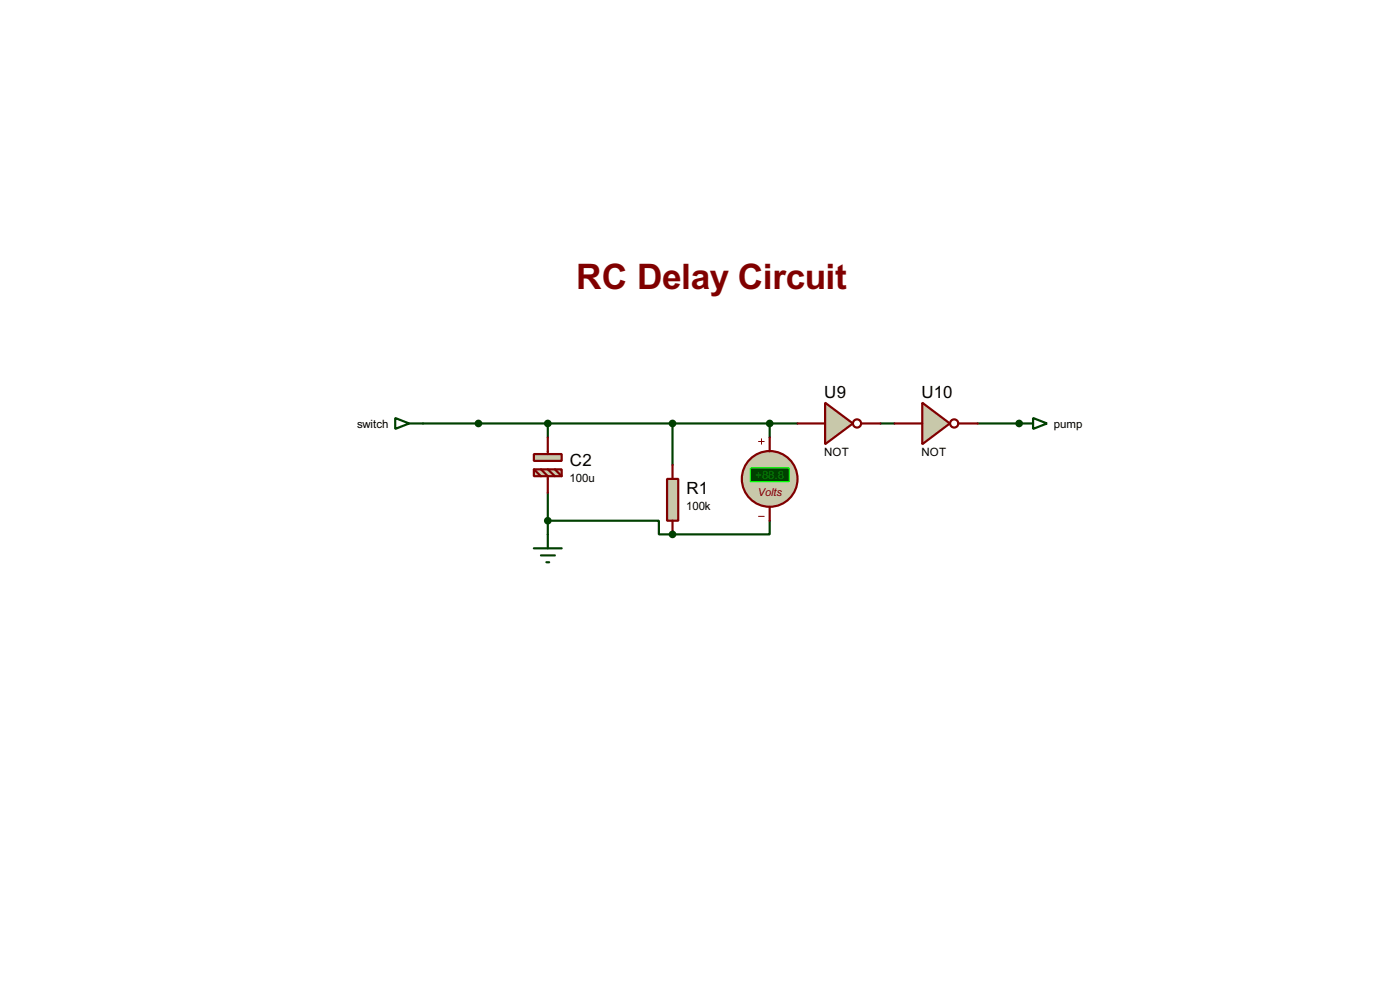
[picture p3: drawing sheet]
<svg xmlns="http://www.w3.org/2000/svg" width="256mm" height="180mm" viewBox="0 0 256 180" stroke-linecap="round" stroke-linejoin="round" font-family="sans-serif">
<path d="M123.2 77.5v7.6M100.4 95.3h20.3v2.5h2.5M100.4 90.2v7.6" fill="none" stroke="#004000" stroke-width=".4"/>
<circle cx="123.2" cy="97.8" r=".2" fill="#004000"/>
<path d="M77.5 77.5h68.6M100.4 77.5v2.6M141 77.5v2.6M161.3 77.5h2.6M179.1 77.5h7.6M141 95.3v2.5h-17.8" fill="none" stroke="#004000" stroke-width=".4"/>
<circle cx="186.7" cy="77.5" r=".2" fill="#004000"/>
<g fill="#c8c8aa" stroke="#800000" stroke-width=".4">
<path d="M97.8 83.1h5.1v1.3h-5.1z"/>
<path d="M97.8 85.9h5.1v1.3h-5.1z"/>
</g>
<path d="M97.8 85.9l1.3 1.3M99.1 85.9l1.3 1.3v3M100.4 80.1v3M100.4 85.9l1.3 1.3M101.7 85.9l1.2 1.3" fill="none" stroke="#800000" stroke-width=".4"/>
<path d="M100.4 97.8v2.6M97.8 100.4h5.1M99.1 101.7h2.6M100.1 102.9h.5" fill="none" stroke="#004000" stroke-width=".4"/>
<path d="M122.2 87.7h2.1v7.6h-2.1z" fill="#c8c8aa" stroke="#800000" stroke-width=".4"/>
<path d="M123.2 85.1v2.6M123.2 95.3v2.5" fill="none" stroke="#800000" stroke-width=".4"/>
<circle cx="100.3" cy="95.3" r=".5" fill="#004000" stroke="#004000" stroke-width=".4"/>
<circle cx="141" cy="87.7" r="5.1" fill="#c8c8aa" stroke="#800000" stroke-width=".4"/>
<path d="M139 80.8h1M139 94.5h1M139.5 80.3v1" fill="none" stroke="#800000" stroke-width=".18"/>
<path d="M137.5 85.7h7.1v2.5h-7.1z" fill="#004000" stroke="#0f0" stroke-width=".2"/>
<path d="M141 80.1v2.5M141 92.8v2.5" fill="none" stroke="#800000" stroke-width=".4"/>
<g fill="#004000" stroke="#004000" stroke-width=".4">
<circle cx="123.2" cy="77.5" r=".5"/>
<circle cx="123.2" cy="97.8" r=".5"/>
</g>
<path d="M151.2 73.7l5.1 3.8-5.1 3.8z" fill="#c8c8aa" stroke="#800000" stroke-width=".4"/>
<g fill="none" stroke="#800000" stroke-width=".4">
<path d="M146.1 77.5h5.1M157.8 77.5h3.5"/>
<circle cx="157" cy="77.5" r=".75"/>
</g>
<g fill="#004000" stroke="#004000" stroke-width=".4">
<circle cx="141" cy="77.5" r=".5"/>
<circle cx="100.3" cy="77.5" r=".5"/>
</g>
<path d="M169 73.7l5 3.8-5 3.8z" fill="#c8c8aa" stroke="#800000" stroke-width=".4"/>
<g fill="none" stroke="#800000" stroke-width=".4">
<path d="M163.9 77.5h5.1M175.6 77.5h3.5"/>
<circle cx="174.8" cy="77.5" r=".75"/>
</g>
<path d="M72.4 76.5l2.6 1-2.6 1zM75 77.5h2.5M186.7 77.5h2.6M189.3 76.5l2.5 1-2.5 1z" fill="none" stroke="#004000" stroke-width=".4"/>
<g fill="#004000" stroke="#004000" stroke-width=".4">
<circle cx="87.6" cy="77.5" r=".5"/>
<circle cx="186.7" cy="77.5" r=".5"/>
</g>
<text font-size="7.2" fill="#800000" x="105.6" y="52.9">RC Delay Circuit</text>
<g font-size="3.5">
<text x="151" y="72.9">U9</text>
<text x="168.8" y="72.9">U10</text>
<text x="104.4" y="85.3">C2</text>
<text x="125.8" y="90.4">R1</text>
</g>
<g font-size="2.4">
<text x="65.4" y="78.3">switch</text>
<text x="151" y="83.5">NOT</text>
<text x="168.8" y="83.5">NOT</text>
<text x="193.1" y="78.3">pump</text>
<text x="104.4" y="88.2">100u</text>
<text x="125.7" y="93.3">100k</text>
</g>
<text font-size="2.4" fill="#008000" x="138.4" y="87.7">+88.8</text>
<text font-size="2.3" fill="#800000" x="138.8" y="90.8">Volts</text>
</svg>
